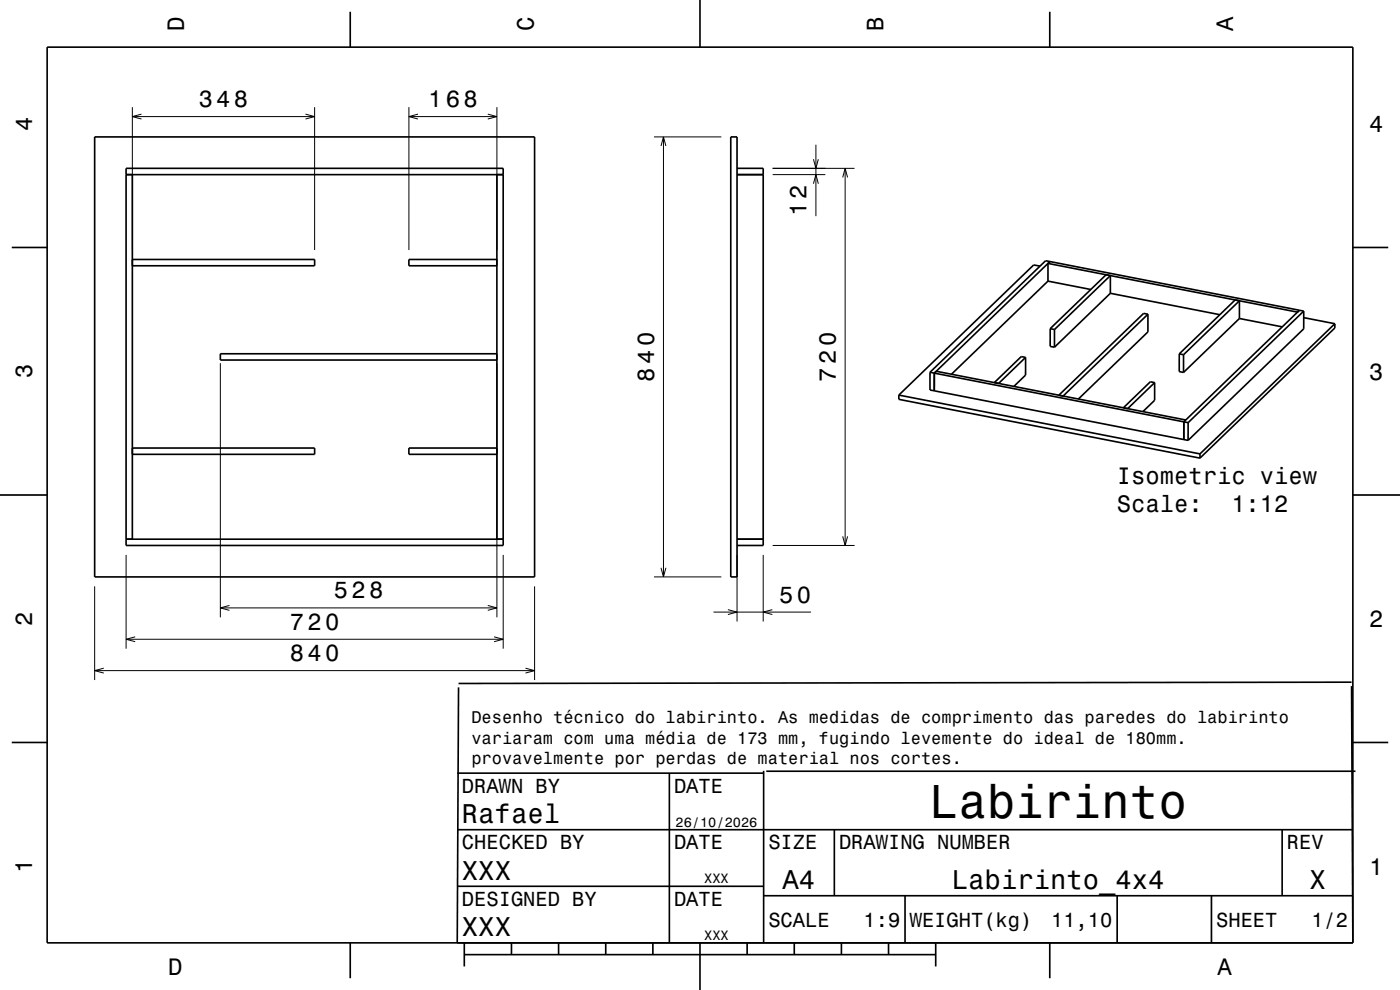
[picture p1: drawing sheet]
<svg xmlns="http://www.w3.org/2000/svg" width="297mm" height="210mm" viewBox="0 0 297 210" stroke-linecap="round" stroke-linejoin="round" font-family="sans-serif">
<g fill="none" stroke="#000" stroke-width=".21">
<path d="M28.1 22.7v30.3M28.1 24.7h38.6M30 24.2l-1.9 .5 1.9 .5M64.8 24.2l1.9 .5-1.9 .5M66.7 22.7v30.3M86.7 22.7v30.3M86.7 24.7h18.7M88.7 24.2l-2 .5 2 .5M103.5 24.2l1.9 .5-1.9 .5M105.4 22.7v30.3M138.7 29h14.3M140.2 31l.5-2 .6 2"/>
<path d="M140.7 29v93.4M163.9 35.7h17.4M163.9 37h11.2M172.6 39l.5-2 .5 2M172.6 33.8l.5 1.9 .5-1.9M173.1 30.7v15.2M178.8 37.6l.5-1.9 .5 1.9M179.3 35.7v80M46.7 77v54M105.4 77v54M26.7 117.7v19.9M106.7 117.7v19.9"/>
<path d="M156.4 117.7v14.1M161.9 117.7v14.1M163.9 115.7h17.4M178.8 113.8l.5 1.9 .5-1.9M20.1 124.4v19.9M26.7 135.6h80M28.7 135.1l-2 .5 2 .5M46.7 129h58.7M48.7 128.4l-2 .6 2 .5M103.5 128.4l1.9 .6-1.9 .5M104.8 135.1l1.9 .5-1.9 .5M113.4 124.4v19.9"/>
<path d="M138.7 122.4h14.3M140.2 120.4l.5 2 .6-2M151.4 129.8h20.6M154.4 129.3l2 .5-2 .6M163.8 129.3l-1.9 .5 1.9 .6M20.1 142.3h93.3M22 141.7l-1.9 .6 1.9 .5M111.5 141.7l1.9 .6-1.9 .5"/>
</g>
<g fill="none" stroke="#000" stroke-width=".35">
<path d="M10 10h277v190h-277zM74.3 2.5v7.5M148.5 0v10M222.7 2.5v7.5M20.1 29h93.3v93.4h-93.3zM26.7 35.7h80v80h-80zM26.7 37h80M28.1 37v77.4M105.4 37v77.4M155 29h1.4v93.4h-1.4zM156.4 35.7h5.5v80h-5.5M156.4 37h5.5"/>
<path d="M2.5 52.5h7.5M28.1 55h38.6v1.4h-38.6M105.4 55h-18.7v1.4h18.7M220.6 56.5l-1.3-.3-28.6 27.6M222.3 59.6l-20.5 19.8M222.3 59.6l9.1 1.8M222.3 55.9l.4-.4-24.5 23.6M222.3 55.9l53 10.3 .4-.4M222.3 55.9v3.7M235.6 58.5l-1-.2-11.8 11.4M235.6 58.5v3.7M235.6 58.5l-11.9 11.4"/>
<path d="M287 52.5h7.5M105.4 75h-58.7v1.4h58.7M197.3 79v3.7l.9 .2M197.3 79l.9 .1M198.2 79.1v3.8M198.2 79.1l.4-.3 52.9 10.3-.4 .4M198.2 79.1l52.9 10.4M217.6 75.8v3.8l-2.5 2.4M217.6 75.8l-.9-.2-5.8 5.6M217.6 75.8l-5.7 5.5M222.8 69.7v3.8l.9 .2M222.8 69.7l.9 .2"/>
<path d="M223.7 69.9v3.8M235.6 62.2l23.2 4.6M235.6 62.2l-11.9 11.5M243.5 66.7v3.7l-14.7 14.2M250.2 75.1v3.7l.9 .2M250.2 75.1l.9 .1M251.1 75.2v3.8M262 63.6l-11.8 11.5M262.9 67.6l9.1 1.7M262.9 67.6l-11.8 11.4M262.9 67.6v-3.8l-11.8 11.4M275.7 65.8l-53.9-10.5-24.5 23.7"/>
<path d="M275.7 65.8l.9 .2M275.7 65.8l-24.6 23.7M276.6 67.4l6.6 1.3M276.6 66v3.8l-24.6 23.6M276.6 66l-24.5 23.7M283.2 68.7v.9l-28.6 27.6M283.2 68.7l-28.6 27.6M28.1 95h38.6v1.4h-38.6M105.4 95h-18.7v1.4h18.7M190.7 83.8v.9l63.9 12.5M190.7 83.8l63.9 12.5M198.2 82.9l53.8 10.5"/>
<path d="M224.6 83.8l18-17.3 .9 .2-18 17.3zM238.3 86.5l5.7-5.5 1 .2-5.8 5.5zM245 81.2l-.1 3.7-2.4 2.4M251.1 89.5l1 .2M251.1 89.5v3.7M252.1 89.7l-.1 3.7M254.6 96.3v.9M0 105h10M26.7 114.4h80M156.4 114.4h5.5M287 105h10M2.5 157.5h7.5"/>
<path d="M97.3 145.8l-.3 54.2M286.7 144.7l-189.4 .3M286.7 145.5l.3 54.5M287 157.5h7.5M97 176h190M97 164h65M142 164v36M162 163.5v36.5M162.6 163.6h125M177 176v14M272 176v14M97 188h65"/>
<path d="M162 190h125M192 190v10M237 190v10M257 190v10M74.3 200v7.5M98.5 202.5h100M98.5 200v5M108.5 200v2.5M118.5 200v2.5M128.5 200v2.5M138.5 200v2.5M148.5 200v10"/>
<path d="M158.5 200v2.5M168.5 200v2.5M178.5 200v2.5M188.5 200v2.5M198.5 200v5M222.7 200v7.5"/>
</g>
<text font-size="10.1" x="197.2" y="173.6">Labirinto</text>
<g font-size="5.8">
<text x="98" y="174.6">Rafael</text>
<text x="98" y="186.6">XXX</text>
<text x="166" y="188.6">A4</text>
<text x="201.9" y="188.6">Labirinto_4x4</text>
<text x="277.8" y="188.6">X</text>
<text x="98" y="198.6">XXX</text>
</g>
<g font-size="5">
<text x="39" y="6.5" transform="rotate(-90 39 6.5)">D</text>
<text x="113.2" y="6.5" transform="rotate(-90 113.2 6.5)">C</text>
<text x="187.4" y="6.5" transform="rotate(-90 187.4 6.5)">B</text>
<text x="261.6" y="6.5" transform="rotate(-90 261.6 6.5)">A</text>
<text x="42.2" y="22.7">348</text>
<text x="90.8" y="22.7">168</text>
<text x="6.8" y="27.8" transform="rotate(-90 6.8 27.8)">4</text>
<text x="290.5" y="28.1">4</text>
<text x="171.1" y="45.9" transform="rotate(-90 171.1 45.9)">12</text>
<text x="6.8" y="80.3" transform="rotate(-90 6.8 80.3)">3</text>
<text x="138.7" y="81" transform="rotate(-90 138.7 81)">840</text>
<text x="177.3" y="81" transform="rotate(-90 177.3 81)">720</text>
<text x="290.5" y="80.6">3</text>
<text x="236.9" y="102.6">Isometric view</text>
<text x="236.9" y="108.7">Scale:</text>
<text x="261.2" y="108.7">1:12</text>
<text x="70.8" y="127">528</text>
<text x="165.3" y="127.8">50</text>
<text x="6.8" y="132.8" transform="rotate(-90 6.8 132.8)">2</text>
<text x="61.5" y="133.6">720</text>
<text x="290.5" y="133.1">2</text>
<text x="61.5" y="140.3">840</text>
<text x="6.8" y="185.3" transform="rotate(-90 6.8 185.3)">1</text>
<text x="290.5" y="185.6">1</text>
<text x="35.7" y="206.8">D</text>
<text x="258.3" y="206.8">A</text>
</g>
<g font-size="4.3">
<text x="98" y="168.2">DRAWN BY</text>
<text x="143" y="168.2">DATE</text>
<text x="98" y="180.2">CHECKED BY</text>
<text x="143" y="180.2">DATE</text>
<text x="163" y="180.2">SIZE</text>
<text x="178" y="180.2">DRAWING NUMBER</text>
<text x="273" y="180.2">REV</text>
<text x="98" y="192.2">DESIGNED BY</text>
<text x="143" y="192.2">DATE</text>
<text x="163" y="196.6">SCALE</text>
<text x="183.2" y="196.6">1:9</text>
<text x="193" y="196.6">WEIGHT(kg)</text>
<text x="223" y="196.6">11,10</text>
<text x="258" y="196.6">SHEET</text>
<text x="278.2" y="196.6">1/2</text>
</g>
<g font-size="3.6">
<text x="100" y="153.5">Desenho técnico do labirinto. As medidas de comprimento das paredes do labirinto</text>
<text x="100" y="157.8">variaram com uma média de 173 mm, fugindo levemente do ideal de 180mm.</text>
<text x="100" y="162.1">provavelmente por perdas de material nos cortes.</text>
</g>
<g font-size="2.9">
<text x="143.3" y="175.3">26/10/2026</text>
<text x="149.4" y="187.3">XXX</text>
<text x="149.4" y="199.3">XXX</text>
</g>
</svg>
